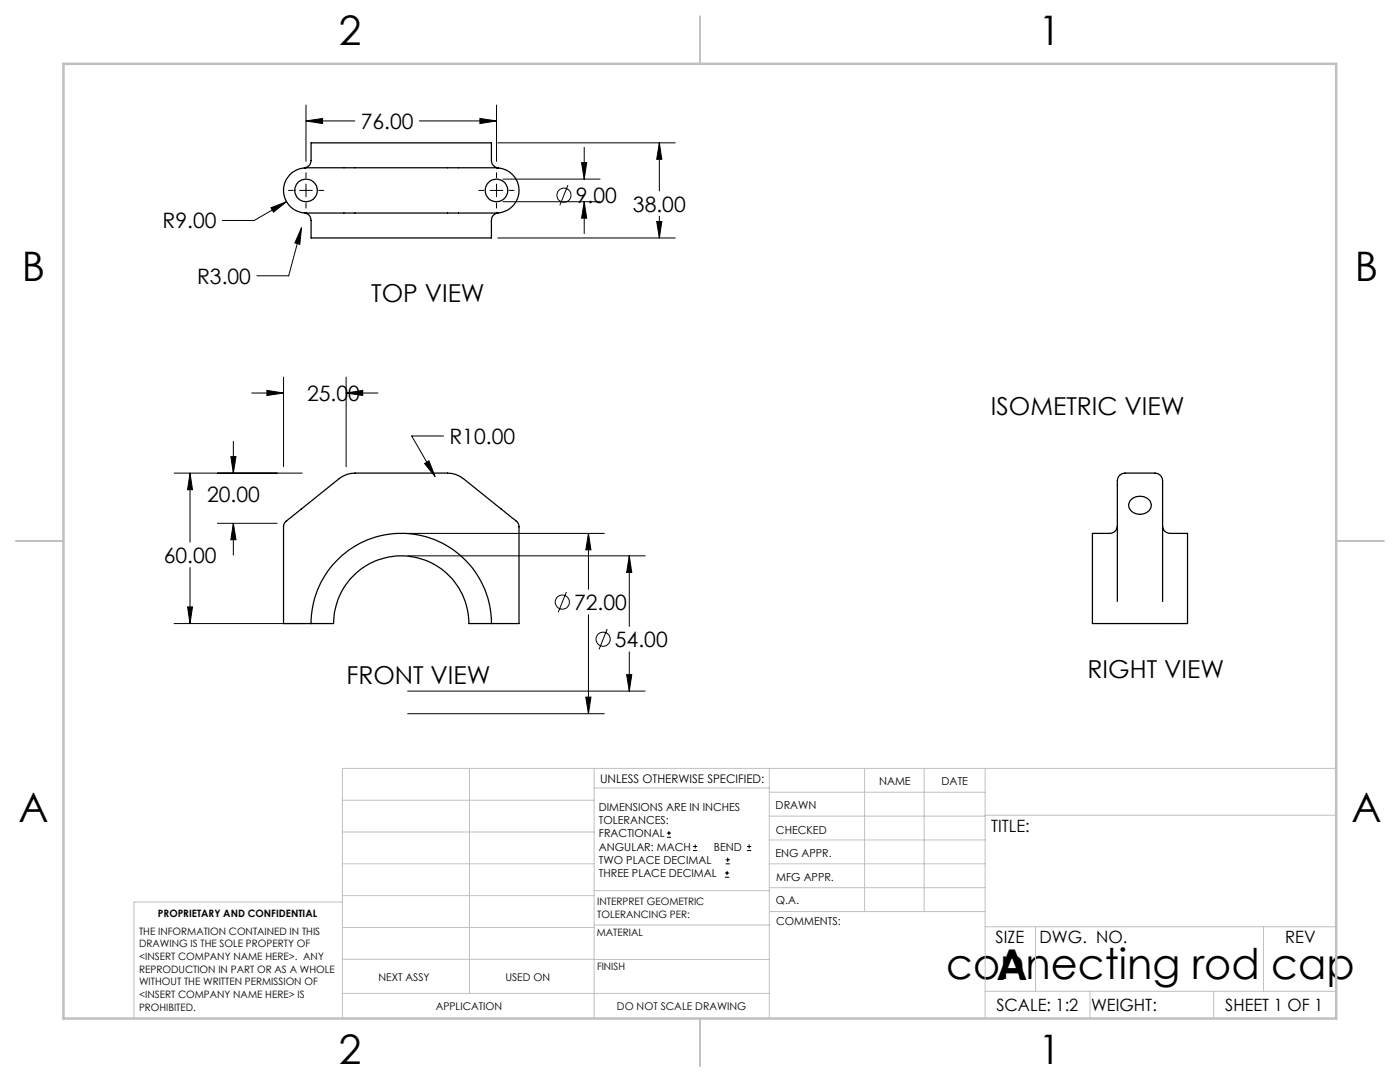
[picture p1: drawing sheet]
<svg xmlns="http://www.w3.org/2000/svg" width="279mm" height="216mm" viewBox="0 0 279 216" stroke-linecap="round" stroke-linejoin="round" font-family="sans-serif">
<g fill="none" stroke="#000" stroke-width=".2">
<path d="M57.6 38h.9M59.8 38h2.5M61.1 24.1l3.3-.5v1.1zM61.1 21v11.2M61.1 34.5v1M61.1 36.7v2.6M61.1 24.1h9.7M63.6 38h1M83.7 24.1h15.4M95.6 38h1M95.8 23.6l3.3 .5-3.3 .6zM97.8 38h2.6"/>
<path d="M99.1 21v11.2M99.1 34.5v1M99.1 36.7v2.6M99.3 28.5h35.5M100.4 35.7h19.4M101.6 38h1M113.3 36.9l-1.6 4.1M116.1 32.5h1l-.5 3.2zM116.6 29.4v6.3M131.6 28.5l.5 3.3h-1zM131.6 28.5v9.6M54.1 41.5l3.1-1.2-2.6 2z"/>
<path d="M57.2 40.3l-6.5 3.7h-6.3M60.2 45.4l-.4 3.4-1-.3zM60.2 45.4l-2.6 9.6h-6.3M61.1 40.5v1M99.1 40.5v1M99.3 47.5h35.5M100.4 40.3h19.4M116.6 40.3l.5 3.2h-1zM116.6 40.3v6.3M131.1 44.2h1l-.5 3.3zM131.6 43.1v4.4M50.2 78.4h6.4"/>
<path d="M53.3 77.9l3.3 .5-3.3 .5zM56.6 75.2v17.9M69.1 78.4l3.3-.5v1zM69.1 75.2v17.9M69.1 78.4h6.3M34.7 94.4h25.6M37.9 94.4l.5 3.3h-1zM37.9 94.4v13.8M46.1 91.1h1l-.5 3.3zM46.6 88.1v6.3M84.7 92.5l.9-.5 1.2 3.1zM88.5 87h-6.3l4.6 8.1"/>
<path d="M37.9 113.2v11.2M43.4 104.4h11.9M46.6 104.4l.5 3.3h-1zM46.6 104.4v6.4M81.4 106.4h39.2M81.4 110.9h47.4M113 118.1l-1.6 4.1M117.4 106.4l.5 3.3h-1zM117.4 106.4v11.2M125.6 110.9l.5 3.3h-1zM125.6 110.9v14.1M34.7 124.4h25.6"/>
<path d="M37.4 121.1h1l-.5 3.3zM81.4 137.9h47.4M116.9 139.1h1l-.5 3.3zM117.4 122.7v19.7M121.2 125.5l-1.6 4.1M125.1 134.6h1l-.5 3.3zM125.6 130.1v7.8M81.4 142.4h39.2M133.1 167.1h.8M133.1 166.2h.8M133.5 165.8v.9M138.3 169.7h.8"/>
<path d="M138.3 168.9h.8M138.7 168.5v.8M144.7 175h.8M144.7 174.2h.8M144.8 172.4h.9M144.8 171.6h.9M145.1 173.8v.8M145.2 171.1v.9M149.1 169.7h.8M149.1 168.9h.8M149.5 168.5v.8"/>
<circle cx="112.5" cy="39" r="1.4"/>
<circle cx="112.2" cy="120.2" r="1.42"/>
<circle cx="120.4" cy="127.5" r="1.41"/>
</g>
<g fill="none" stroke="#c0c0c0" stroke-width=".2">
<path d="M68.3 159.7h50.3M93.7 153.3v44.9M118.6 153.3v49.9M118.6 157.2h34.9M153.5 153.3v49.9M153.5 158.1h43.1M172.5 153.3v28.6M184.4 153.3v28.6M196.6 153.3v49.9M266.7 153.3h-198.4v49.9M68.3 178.7h50.3M68.3 172.4h50.3"/>
<path d="M68.3 166h50.3M68.3 180h-41.6v23.2M118.6 177.7h35M153.5 167.6h43.1M153.5 162.8h43.1M153.5 172.4h43.1M153.5 177.1h43.1M196.6 162.7h70.1M68.3 198.2h85.2M68.3 191.4l85.2 .1M68.3 185.1h50.3M118.6 184.6h35"/>
<path d="M153.6 181.9h43M196.6 197.8h70.1M196.6 184.9h70.1M206.7 184.9v12.9M217.5 197.8v5.4M242.2 197.8v5.4M252.2 184.9v12.9"/>
</g>
<path d="M139.7 3.2v9.5M3.1 107.9h9.6M266.7 107.9h9.5M139.7 203.2v9.6" fill="none" stroke="#c0c0c0" stroke-width=".25"/>
<path d="M12.7 12.7h254v190.5h-254z" fill="none" stroke="#c0c0c0" stroke-width=".5"/>
<path d="M116.9 139.1h1l-.5 3.3zM117.4 106.4l.5 3.3h-1zM125.1 134.6h1l-.5 3.3zM125.6 110.9l.5 3.3h-1zM37.9 94.4l.5 3.3h-1zM37.4 121.1h1l-.5 3.3zM46.6 104.4l.5 3.3h-1zM46.1 91.1h1l-.5 3.3zM53.3 77.9l3.3 .5-3.3 .5zM69.1 78.4l3.3-.5v1zM84.7 92.5l2.1 2.6-1.2-3.1zM131.6 28.5l.5 3.3h-1zM131.1 44.2h1l-.5 3.3zM61.1 24.1l3.3-.5v1.1zM95.8 23.6l3.3 .5-3.3 .6zM54.1 41.5l.5 .8 2.6-2zM116.1 32.5h1l-.5 3.2zM116.6 40.3l.5 3.2h-1zM60.2 45.4l-1.4 3.1 1 .3z" fill="#000"/>
<g fill="none" stroke="#000" stroke-width=".25">
<path d="M57.8 34.9a4.6 4.6 0 0 1 3.3-1.4h38a4.5 4.5 0 0 1 4.5 4.5 4.5 4.5 0 0 1-4.5 4.5h-38a4.5 4.5 0 0 1-4.2-2.7 4.5 4.5 0 0 1 .9-4.9zM60.7 33.5h.1M60.8 33.5a1.53 1.53 0 0 0 1.3-1.5v-3.5h36v3.5a1.52 1.52 0 0 0 1.3 1.5M60.7 42.5h.1M60.8 42.5a1.53 1.53 0 0 1 1.3 1.5v3.5h36v-3.5a1.52 1.52 0 0 1 1.3-1.5M225.7 99.7a2.43 2.43 0 0 1 4.1 .9 2.27 2.27 0 0 1-3.6 1.7 1.6 1.6 0 0 1-.5-2.6zM223 104.9a1.55 1.55 0 0 1-1.5 1.5h-3.5v18h19v-18h-3.5a1.49 1.49 0 0 1-1.5-1.5M62.1 124.4h-5.5v-19.3a2.47 2.47 0 0 1 1.5-1.9l9.6-7.7a5.1 5.1 0 0 1 3.1-1.1h18.5a5.1 5.1 0 0 1 3.2 1.1l8.4 6.8a8.5 8.5 0 0 1 2.6 2.3l.1 19.8h-5.5M62.1 124.4a18 18 0 0 1 18-18 18 18 0 0 1 18 18M62.1 124.4h4.5a13.5 13.5 0 0 1 13.5-13.5 13.5 13.5 0 0 1 13.5 13.5h4.5M223 120v-23.3a1.87 1.87 0 0 1 1.5-2.3h6a1.87 1.87 0 0 1 1.5 2.3v23.3"/>
<circle cx="61.1" cy="38" r="2.25"/>
<circle cx="99.1" cy="38" r="2.26"/>
</g>
<g font-size="8.5">
<text x="188.9" y="195.4">connecting rod cap</text>
<text x="198.9" y="195.5">A</text>
</g>
<g font-size="8.1">
<text x="67.6" y="8.9">2</text>
<text x="207.3" y="8.9">1</text>
<text x="4.4" y="56.2">B</text>
<text x="270.4" y="56.2">B</text>
<text x="3.7" y="164.1">A</text>
<text x="269.7" y="164.1">A</text>
<text x="67.6" y="212.4">2</text>
<text x="207.3" y="212.4">1</text>
</g>
<g font-size="4.9">
<text x="74.1" y="60.3">TOP VIEW</text>
<text x="197.8" y="82.8">ISOMETRIC VIEW</text>
<text x="69.1" y="136.5">FRONT VIEW</text>
<text x="217.1" y="135.2">RIGHT VIEW</text>
</g>
<g font-size="4.2">
<text x="72" y="25.7">76.00</text>
<text x="114.9" y="40.5">9.00</text>
<text x="32.4" y="45.6">R9.00</text>
<text x="126.3" y="42.2">38.00</text>
<text x="39.3" y="56.6">R3.00</text>
<text x="61.3" y="80">25.00</text>
<text x="89.7" y="88.6">R10.00</text>
<text x="41.3" y="100.2">20.00</text>
<text x="32.7" y="112.3">60.00</text>
<text x="114.6" y="121.7">72.00</text>
<text x="122.7" y="129.1">54.00</text>
</g>
<g font-size="3.4">
<text x="197.8" y="166">TITLE:</text>
<text x="198.7" y="188.1">SIZE</text>
<text x="207.5" y="188.1">DWG. NO.</text>
<text x="256.5" y="188.2">REV</text>
<text x="198.8" y="201.7">SCALE: 1:2</text>
<text x="217.7" y="201.8">WEIGHT:</text>
<text x="244.5" y="201.7">SHEET 1 OF 1</text>
</g>
<text font-size="2.4" x="119.8" y="156.2">UNLESS OTHERWISE SPECIFIED:</text>
<g font-size="2.2">
<text x="119.5" y="161.8">DIMENSIONS ARE IN INCHES</text>
<text x="154.8" y="161.4">DRAWN</text>
<text x="175.4" y="156.6">NAME</text>
<text x="187.9" y="156.7">DATE</text>
<text x="119.5" y="164.4">TOLERANCES:</text>
<text x="119.5" y="167.1">FRACTIONAL</text>
<text x="154.9" y="166.3">CHECKED</text>
<text x="119.5" y="169.7">ANGULAR: MACH</text>
<text x="119.5" y="172.4">TWO PLACE DECIMAL</text>
<text x="142.5" y="169.7">BEND</text>
<text x="154.8" y="171">ENG APPR.</text>
<text x="119.5" y="175">THREE PLACE DECIMAL</text>
<text x="154.9" y="175.7">MFG APPR.</text>
<text x="154.9" y="180.4">Q.A.</text>
<text x="154.9" y="184.6">COMMENTS:</text>
</g>
<g font-size="2.1">
<text x="75.5" y="195.7">NEXT ASSY</text>
<text x="100.9" y="195.7">USED ON</text>
<text x="86.9" y="201.5">APPLICATION</text>
<text x="123.1" y="201.6">DO NOT SCALE DRAWING</text>
</g>
<g font-size="2">
<text x="31.5" y="182.9">PROPRIETARY AND CONFIDENTIAL</text>
<text x="119.2" y="180.6">INTERPRET GEOMETRIC</text>
<text x="119.2" y="183.1">TOLERANCING PER:</text>
<text x="27.8" y="186.5">THE INFORMATION CONTAINED IN THIS</text>
<text x="27.8" y="189">DRAWING IS THE SOLE PROPERTY OF</text>
<text x="27.8" y="191.6">&lt;INSERT COMPANY NAME HERE&gt;. ANY</text>
<text x="119.1" y="186.7">MATERIAL</text>
<text x="27.8" y="194.1">REPRODUCTION IN PART OR AS A WHOLE</text>
<text x="27.8" y="196.6">WITHOUT THE WRITTEN PERMISSION OF</text>
<text x="119.1" y="193.5">FINISH</text>
<text x="27.8" y="199.1">&lt;INSERT COMPANY NAME HERE&gt; IS</text>
<text x="27.8" y="201.7">PROHIBITED.</text>
</g>
</svg>
